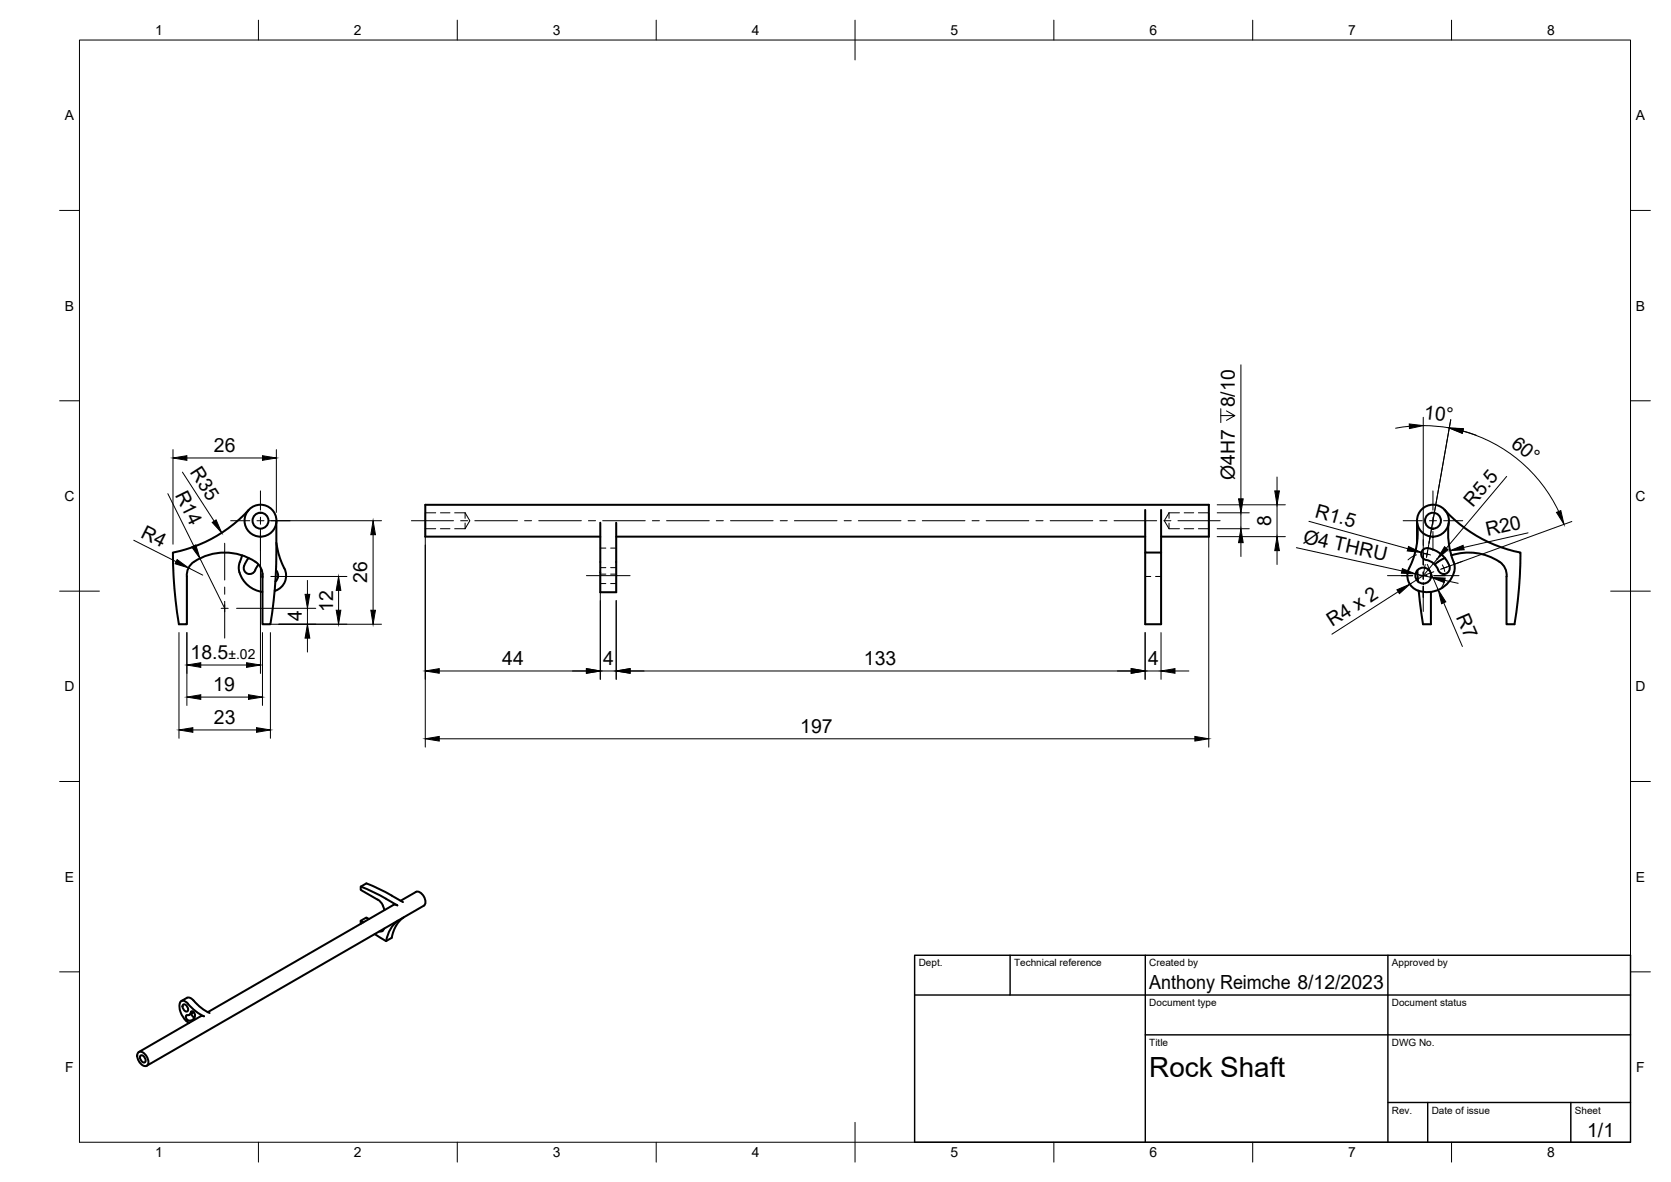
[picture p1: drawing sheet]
<svg xmlns="http://www.w3.org/2000/svg" width="420mm" height="297mm" viewBox="0 0 420 297" stroke-linecap="round" stroke-linejoin="round" font-family="sans-serif">
<!-- layer: Hidden -->
<g fill="none" stroke="#000" stroke-width=".25">
<path d="M106.9 128.9h2.7M106.9 132.9h2.7M110.7 128.9h2.4M110.7 132.9h2.4M114.3 128.9h2.6M114.3 132.9h2.6M116.9 128.9v1.4M116.9 131.5v1.4M116.9 128.9l1.2 2-1.2 2M150.9 131.3v.1M150.9 137.7h1.4M153.5 137.7h1.4"/>
<path d="M154.9 131.3v.1M293.9 131.5v1.4M293.9 128.9v1.4M293.9 128.9l-1.1 2 1.1 2M293.9 128.9h2.7M293.9 132.9h2.7M297.8 128.9h2.3M297.8 132.9h2.3M301.3 128.9h2.7M301.3 132.9h2.7M150.9 146.6h1.4M150.9 142.6h1.4"/>
<path d="M150.9 144.3h1.4M153.5 146.6h1.4M153.5 142.6h1.4M153.5 144.3h1.4M288 144.9h1.3M290.6 144.9h1.4"/>
</g>
<!-- layer: Visible -->
<g fill="none" stroke="#000" stroke-width=".51">
<path d="M60.9 139.6l-.6 1.6M62.5 128.2a35 35 0 0 1-19 10.7l.4 9 1.1 9h2v-12M69.5 130.9a132.1 132.1 0 0 1-1.5 26h-2v-12a4.3 4.3 0 0 0-2.9-4.4 13.6 13.6 0 0 0-15.2 1.5l-.8 1.6-.1 1.3M69.5 136.4l.2 1.4a19 19 0 0 0 1.8 5M150.9 131.4v17.4h4v-17.4M150.9 134.9h-44v-8h197.1v8h-12M154.9 134.9h133.1M288 128.2v10.7h4v18h-4v-18M292 128.2v10.7M356.3 130.9v5.5M356.3 131.3a20.5 20.5 0 0 1-2.2 12.1 4.1 4.1 0 0 0 3.8 5.3 6.8 6.8 0 0 0 7.9-6.5l-.3-1M359.1 137.8a6.8 6.8 0 0 1 5.4 4.9 1.49 1.49 0 0 1-1.2 1.5 1.49 1.49 0 0 1-1.7-.9 4.4 4.4 0 0 0-3.5-2.8 1.49 1.49 0 0 1-.7-1.8 1.49 1.49 0 0 1 1.7-.9"/>
<path d="M363.2 128.2a35 35 0 0 0 19.1 10.7l-.4 9-1.1 9h-2v-12a4.2 4.2 0 0 0-2.8-4.3 14 14 0 0 0-11.1-1M364.3 131.4a20 20 0 0 0 1.2 9.8M60.3 141.2a5.4 5.4 0 0 0 2.4 6.2 7 7 0 0 0 3.3 1.3M62.5 140.2l-.3 .4a2.45 2.45 0 0 0-.4 3.3 1.56 1.56 0 0 0 2.5-1l.7-1M66 144.1v1.1M69.4 143.3a2 2 0 0 1-.1 2.8M71.5 142.8a4 4 0 0 1-2.4 5.7M356.4 143.3l.2 2.9M356.7 148.5l1.1 8.4h2v-8.1M359.8 144.1v1.1M363.3 140.2l-1.7 1-.8 .7M90.7 231.4l.7 .4"/>
<path d="M90.7 222.8l4 1.8 5.2 2.9M92.1 222l-1.4 .8v.8l4.3 2.5M92.1 222l3.2 1.4 3.2 1.7M92.8 231l-.7-.4-1.4 .8v.7M95 226.1a3.8 3.8 0 0 1 1.7 2.6M96.3 233.9l-.9 .2M96.6 233.4l-.3 .5M98.5 225.1l2.8 1.6M99.9 227.5l-.5-.2-.5 .1-46.7 27M100.1 231.4a7.8 7.8 0 0 0-3 5.1M101.5 230.6a7.6 7.6 0 0 0-3 5.1l-1.4 .8-2.9-1.8M104.6 224.2l-3.9 2.2"/>
<path d="M104.6 224.1a2.21 2.21 0 0 1 2.4 2.3l-.2 .9-.2 .3-69.7 40.2M45.6 251.6l1.4-.8a1.36 1.36 0 0 1 1.6 .6l2.3 2.1 1.8 1.1M46.1 252.4a1.16 1.16 0 0 1 1 1.8 1.16 1.16 0 0 1-1-1.8zM46.8 255.2l.3-.1a.91 .91 0 0 0 1-.9 1.16 1.16 0 0 1 1 1.2 1.16 1.16 0 0 1-1.2 1.1 .94 .94 0 0 1-.9-.3 .94 .94 0 0 1-.2-1zM46.9 256.6a4.7 4.7 0 0 1-1.5-4.9l.7-.2 .6 .2a15.8 15.8 0 0 0 4.6 3.7h-.8l-15.6 9M46.9 256.6l.7 .4M48.1 254.7a1 1 0 0 0 .8 1M48.7 254.4l-1.1 .6M34.8 264.5a1.63 1.63 0 0 1 2.1 1 1.63 1.63 0 0 1-.2 2.4 2.49 2.49 0 0 1-1.9-3.4zM35.4 265.2a1.16 1.16 0 0 1 1 1.8 1.16 1.16 0 0 1-1-1.8z"/>
<circle cx="65.5" cy="130.8" r="2"/>
<circle cx="65.5" cy="130.8" r="4"/>
<circle cx="360.3" cy="130.8" r="2"/>
<circle cx="360.3" cy="130.8" r="4"/>
<circle cx="357.9" cy="144.6" r="2"/>
</g>
<!-- layer: BORDER -->
<g fill="none" stroke="#000" stroke-width=".25">
<path d="M20 10.1h390v276.9h-390zM65 5.1v5M115 5.1v5M165 5.1v5M215 5.1v10M265 5.1v5M315 5.1v5M365 5.1v5M15 52.9h5M410 52.9h5M15 100.7h5M410 100.7h5"/>
<path d="M15 148.6h10M405 148.6h10M15 196.4h5M410 196.4h5M15 244.2h5M410 244.2h5M65 287v5M115 287v5M165 287v5M215 282.1v9.9M265 287v5M315 287v5"/>
<path d="M365 287v5"/>
</g>
<!-- layer: TITLEBLOCK -->
<path d="M230 240.1h180v46.9h-180zM230 250h180M254 240.1v9.9M288 240.1v46.9M349 240.1v46.9M288 260.1h122M349 277.1h61M359 277.1v9.9M395 277.1v9.9" fill="none" stroke="#000" stroke-width=".36"/>
<!-- layer: Smart Centers -->
<g fill="none" stroke="#000" stroke-width=".25">
<path d="M56.5 136.5v9.3M58 130.9h4.8M64.6 130.9h1.8M65.5 123.4v4.8M65.5 130v1.7M65.5 133.5v4.9M68.2 130.9h4.8M103.4 130.9h10.6M115.8 130.9h1.8M119.4 130.9h10.7M131.9 130.9h1.8M135.5 130.9h10.7"/>
<path d="M148 130.9h1.8M151.5 130.9h10.7M164 130.9h1.8M167.6 130.9h10.7M180.1 130.9h1.8M183.7 130.9h10.7M196.2 130.9h1.8M199.7 130.9h10.8M212.3 130.9h1.7M215.8 130.9h10.7M228.3 130.9h1.8M231.9 130.9h10.7"/>
<path d="M244.4 130.9h1.8M248 130.9h10.7M260.5 130.9h1.8M264.1 130.9h10.7M276.5 130.9h1.8M280.1 130.9h10.7M292.6 130.9h1.8M296.2 130.9h10.6M352.8 130.9h4.8M356.2 139.4l-1.2 .5-1 .8M357.9 135.6v6.4M357.9 139.2l1.8 .3"/>
<path d="M359 138.4l-.3 1.7M359.4 130.9h1.8M359.7 134.3l-.4 2.3M360.3 123.4v4.8M360.3 130v1.7M360.3 133.5v4.9M363 130.9h4.8M55.6 152.9h1.8M56.5 147.5v1.8M56.5 151.1v9.3M147.4 144.7h11M348.9 144.7h6.3"/>
<path d="M357 144.7h1.8M357.9 143.7v1.8M357.9 147.3v6.4M358.4 141.9l-.5 2.3M360.5 143.7l-2.2 .8M360.6 144.7h6.3M361.3 140.3l.2 .3M362.7 142l.6 1.6M363.3 145.4l-.3 1.2-.6 1.1M363.9 142.5l-1.7 .6M367.7 141.1l-2.2 .7"/>
</g>
<!-- layer: FD_Dimensions -->
<g fill="none" stroke="#000" stroke-width=".25">
<path d="M312 91.7v33.7M43.5 113v23.8M45.9 118.6l7.9 12.4M47 115.1h19M69.5 113v15.8M307 104.4h3.5l-2.1 1.2M307 102.7v3.5M308.4 103.3l2.1 1.1M321.1 119.9v3.5M354.4 107.1l-3.5 .5M357.9 104.9v32.2M357.9 107l3.3 .1 3.2 .4"/>
<path d="M364.8 105.5l-6.1 34.3M367.8 108.3a37.7 37.7 0 0 1 24.1 20.2M367.8 108.3l3.4 1.1M378.8 119.7l-15.1 18.1M33.6 135.8l10.7 5.3M42.2 124.1l6.5 13.1M65.5 133v36.2M67.6 130.9h28.3M93.8 134.4v19M106.9 129v58.8M303.9 129v58.8M306 128.9h8.1"/>
<path d="M306 132.9h8.1M306 126.9h17.2M306 134.9h17.2M312 128.9v4M312 136.4v3.5M321.1 126.9v8M321.1 138.4v3.5M326 137.6l26.5 5.9M329.1 131l24.9 6.9M357.4 138.8l1.4 .4M384.2 133.9l-16.2 3.7M395.2 131l-32.7 12"/>
<path d="M45 159v26.5M47 159v18.3M47.4 142.7l3.6 1.8M50.3 140.3l6.2 12.6M59.5 152.9h19.9M66 159v18.3M68 159v26.5M68.1 156.9h27.8M68.1 144.9h19.1M77.3 145.9v3.5M77.3 152.9v4M85.1 148.4v5"/>
<path d="M150.9 143.3v27.4M154.9 150.9v19.8M287.9 159v11.7M291.9 159v11.7M351.6 148.7l-16.7 10.7M355.9 144.2l3.9 .9M358.9 141.8l2.7 6.5M361.4 140.4l-3.5 4.3-3.4 2.1M363 151.5l4.7 11M363.2 145.8l3.4 .8M50.5 167.1h11.5M50.5 175.2h12"/>
<path d="M77.3 160.4v3.5M110.4 168.6h37M150.9 168.6h4M158.4 168.6h126M287.9 168.6h4M295.4 168.6h3.5M48.5 183.4h16M110.4 185.7h190"/>
</g>
<g fill="#000" stroke="#000" stroke-width=".25">
<path d="M43.5 115.1l3.5-.6v1.2zM66 114.5l3.5 .6-3.5 .6zM354.4 106.5l3.5 .5-3.5 .7zM364.4 107.6l3.5 .2-.2 1.1zM364.4 107.5l3.6 .2-.3 1.2zM48.2 137.4l1-.5 1.1 3.4zM53.4 131.3l.9-.7 1.5 3.3zM93.8 130.9l.6 3.5h-1.2zM312 132.9l.6 3.5h-1.2zM311.4 125.4h1.2l-.6 3.5zM320.5 123.4h1.2l-.6 3.5zM321.1 134.9l.6 3.5h-1.2z"/>
<path d="M354.2 137.3l3.2 1.5-3.6-.3zM363.2 137.4l.9 .7-2.7 2.3zM364.6 138.4l3.3-1.4 .3 1.2zM391.4 128.8l1.1-.5 .8 3.5zM44.5 140.6l2.9 2.1-3.4-1zM76.7 149.4h1.2l-.6 3.5zM84.5 153.4h1.2l-.6 3.5zM85.1 144.9l.6 3.5h-1.2zM93.2 153.4h1.2l-.6 3.5zM351.2 148.2l3.3-1.4-2.6 2.4zM352.6 142.9l3.3 1.3-3.5-.2zM359.8 145.1l3.6 .2-.3 1.1z"/>
<path d="M361.6 148.3l1.9 2.9-1 .5zM47 167.1l3.5-.6v1.2zM47 175.2l3.5-.6v1.2zM62 166.5l3.5 .6-3.5 .6zM62.5 174.6l3.5 .6-3.5 .6zM77.3 156.9l.6 3.5h-1.2zM106.9 168.6l3.5-.6v1.2zM147.4 168l3.5 .6-3.5 .6zM154.9 168.6l3.5-.6v1.2zM284.4 168l3.5 .6-3.5 .6zM291.9 168.6l3.5-.6v1.2zM45 183.4l3.5-.5v1.1z"/>
<path d="M64.5 182.9l3.5 .5-3.5 .6zM106.9 185.7l3.5-.6v1.1zM300.4 185.1l3.5 .6-3.5 .5z"/>
</g>
<text font-size="7" x="289" y="270.6">Rock Shaft</text>
<g font-size="4.9">
<text x="310.5" y="102.4" transform="rotate(-90 310.5 102.4)">8/10</text>
<text x="357.9" y="105.3" transform="rotate(6 357.9 105.3)">10°</text>
<text x="53.8" y="113.6">26</text>
<text x="379.7" y="112" transform="rotate(39 379.7 112)">60°</text>
<text x="47.6" y="118.7" transform="rotate(57 47.6 118.7)">R35</text>
<text x="43.9" y="124.4" transform="rotate(64 43.9 124.4)">R14</text>
<text x="310.5" y="120.7" transform="rotate(-90 310.5 120.7)">Ø4H7</text>
<text x="330.5" y="129.9" transform="rotate(16 330.5 129.9)">R1.5</text>
<text x="370.3" y="127.6" transform="rotate(-50 370.3 127.6)">R5.5</text>
<text x="35.2" y="135" transform="rotate(27 35.2 135)">R4</text>
<text x="319.6" y="132.2" transform="rotate(-90 319.6 132.2)">8</text>
<text x="327.5" y="136.4" transform="rotate(12 327.5 136.4)">Ø4 THRU</text>
<text x="374" y="134.7" transform="rotate(-13 374 134.7)">R20</text>
<text x="92.4" y="146.5" transform="rotate(-90 92.4 146.5)">26</text>
<text x="83.7" y="153.7" transform="rotate(-90 83.7 153.7)">12</text>
<text x="366.1" y="155.1" transform="rotate(67 366.1 155.1)">R7</text>
<text x="75.9" y="156.1" transform="rotate(-90 75.9 156.1)">4</text>
<text x="335" y="157.7" transform="rotate(-33 335 157.7)">R4 x 2</text>
<text x="47.9" y="165.7">18.5</text>
<text x="126.3" y="167.2">44</text>
<text x="151.7" y="167.2">4</text>
<text x="217.2" y="167.2">133</text>
<text x="288.7" y="167.2">4</text>
<text x="53.6" y="173.7">19</text>
<text x="53.8" y="182">23</text>
<text x="201.2" y="184.2">197</text>
<text x="289" y="248.5">Anthony Reimche 8/12/2023</text>
<text x="399.1" y="285.7">1/1</text>
</g>
<g font-size="3.5">
<text x="39" y="8.8">1</text>
<text x="89" y="8.8">2</text>
<text x="139" y="8.8">3</text>
<text x="189" y="8.8">4</text>
<text x="239" y="8.8">5</text>
<text x="289" y="8.8">6</text>
<text x="339" y="8.8">7</text>
<text x="389" y="8.8">8</text>
<text x="16.3" y="30.2">A</text>
<text x="411.3" y="30.2">A</text>
<text x="16.3" y="78">B</text>
<text x="411.3" y="78">B</text>
<text x="16.2" y="125.9">C</text>
<text x="411.2" y="125.9">C</text>
<text x="57.4" y="165.7">±.02</text>
<text x="16.2" y="173.7">D</text>
<text x="411.2" y="173.7">D</text>
<text x="16.3" y="221.6">E</text>
<text x="411.3" y="221.6">E</text>
<text x="16.4" y="269.4">F</text>
<text x="411.4" y="269.4">F</text>
<text x="39" y="290.8">1</text>
<text x="89" y="290.8">2</text>
<text x="139" y="290.8">3</text>
<text x="189" y="290.8">4</text>
<text x="239" y="290.8">5</text>
<text x="289" y="290.8">6</text>
<text x="339" y="290.8">7</text>
<text x="389" y="290.8">8</text>
</g>
<g font-size="2.5">
<text x="231" y="242.9">Dept.</text>
<text x="255" y="242.9">Technical reference</text>
<text x="289" y="242.9">Created by</text>
<text x="350" y="242.9">Approved by</text>
<text x="289" y="252.8">Document type</text>
<text x="350" y="252.8">Document status</text>
<text x="289" y="262.9">Title</text>
<text x="350" y="262.9">DWG No.</text>
<text x="350" y="279.9">Rev.</text>
<text x="360" y="279.9">Date of issue</text>
<text x="396" y="279.9">Sheet</text>
</g>
</svg>
